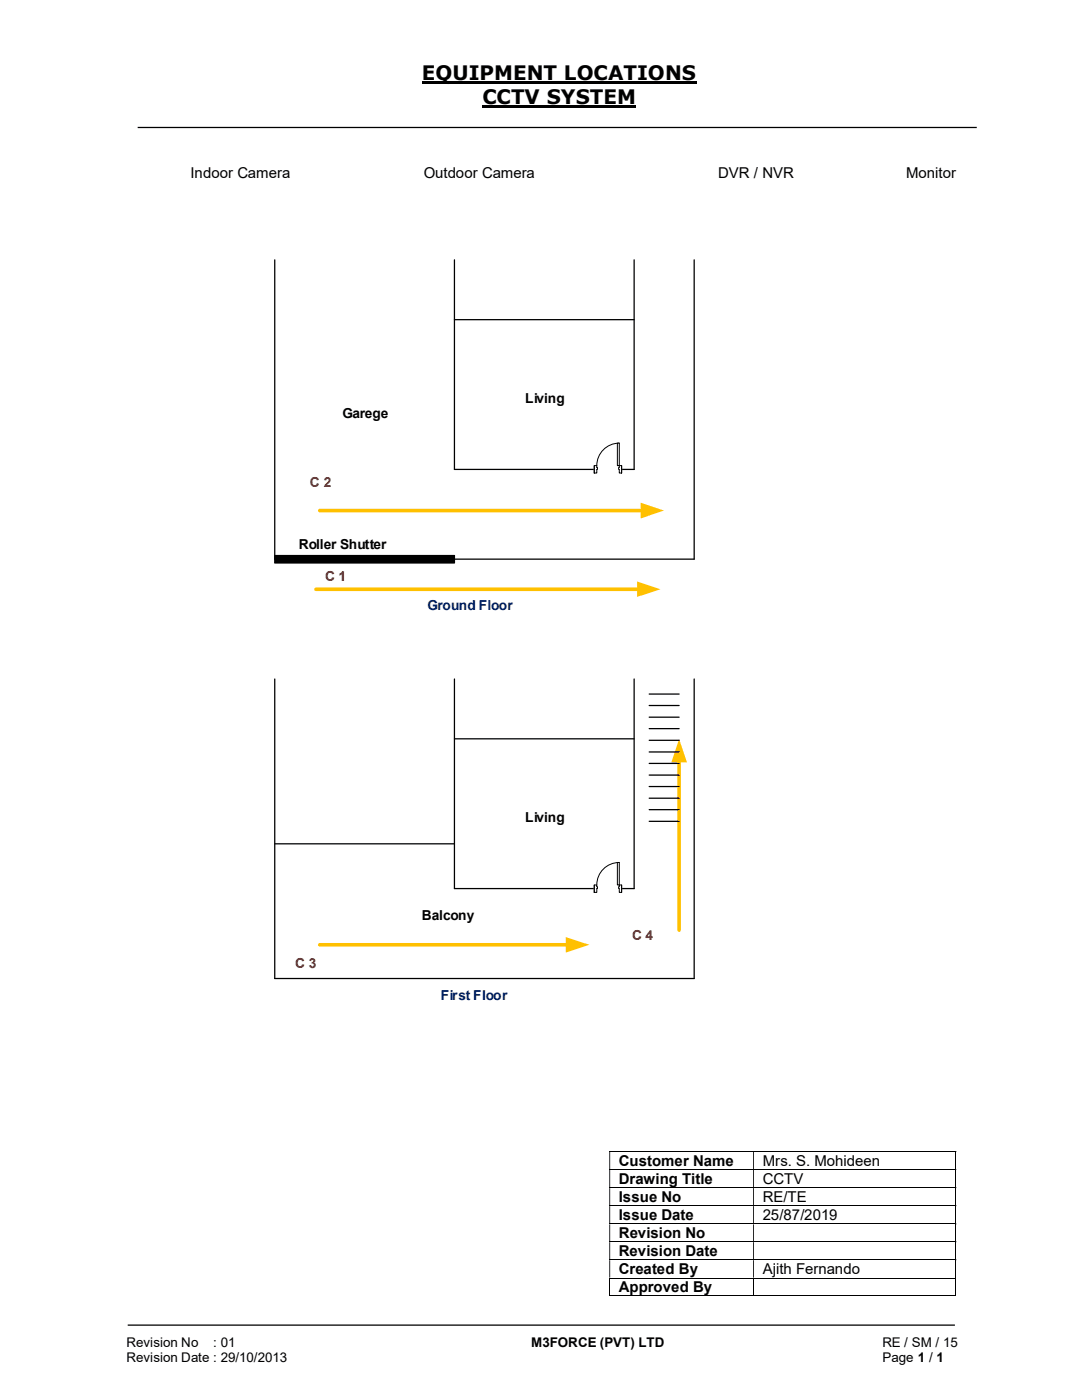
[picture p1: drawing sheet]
<svg xmlns="http://www.w3.org/2000/svg" width="216mm" height="279mm" viewBox="0 0 216 279" stroke-linecap="round" stroke-linejoin="round" font-family="sans-serif">
<path d="M84.2 16.5h54.8M96.3 21.3h30.7" fill="none" stroke="#000" stroke-width=".42"/>
<path d="M27.5 25.4h167.4M54.8 51.9v59.7h83.7v-59.7M126.5 51.9v41.8h-35.8M90.7 63.8h35.8M54.8 110.9h35.9v1.5h-35.9zM54.8 168.4h35.9M25.5 264.5h165" fill="none" stroke="#000" stroke-width=".25"/>
<g fill="none" stroke="#000" stroke-width=".2">
<path d="M121.6 229.8h69.1M121.6 233.4h69.1M121.6 237h69.1M190.8 229.9v3.4M190.8 233.5v3.4M190.8 237.1v3.4M121.6 240.6h69.1M121.6 244.3h69.1M121.6 247.8h69.1M121.6 251.4h69.1M121.6 255.1h69.1M121.6 258.6h28.7"/>
<path d="M121.7 255.1v3.6M150.4 255.1v3.6M150.5 258.6h40.2M190.8 240.7v3.5M190.8 244.3v3.4M190.8 247.9v3.4M190.8 251.5v3.5M190.8 255.1v3.6"/>
</g>
<g fill="#000">
<path d="M54.8 110.9h35.9v1.5h-35.9z" fill-rule="evenodd"/>
<path d="M190.7 229.7h.1v.2h-.1zM121.6 229.9h.2v3.4h-.2zM150.3 229.9h.2v3.4h-.2z" fill-rule="evenodd"/>
<path d="M190.7 233.3h.1v.2h-.1zM121.6 233.5h.2v3.4h-.2zM150.3 233.5h.2v3.4h-.2z" fill-rule="evenodd"/>
<path d="M190.7 236.9h.1v.2h-.1zM121.6 237.1h.2v3.4h-.2zM150.3 237.1h.2v3.4h-.2z" fill-rule="evenodd"/>
<path d="M190.7 240.5h.1v.2h-.1zM121.6 240.7h.2v3.5h-.2zM150.3 240.7h.2v3.5h-.2z" fill-rule="evenodd"/>
<path d="M190.7 244.2h.1v.1h-.1zM121.6 244.3h.2v3.4h-.2zM150.3 244.3h.2v3.4h-.2z" fill-rule="evenodd"/>
<path d="M190.7 247.7h.1v.2h-.1zM121.6 247.9h.2v3.4h-.2zM150.3 247.9h.2v3.4h-.2z" fill-rule="evenodd"/>
<path d="M190.7 251.3h.1v.2h-.1zM121.6 251.5h.2v3.5h-.2zM150.3 251.5h.2v3.5h-.2z" fill-rule="evenodd"/>
</g>
<path d="M190.7 255h.1v.1h-.1zM190.7 258.6h.1v.1h-.1z" fill="#000"/>
<path d="M118.6 92.9h5.4v1.6h-5.4z" fill="#fff"/>
<path d="M118.6 92.9h5.4v1.6h-5.4z" fill="none" stroke="#fff" stroke-width=".2"/>
<path d="M123.6 92.9v1.5h.4v-1.5zM118.6 92.9h.5v1.5h-.5z" fill-rule="evenodd" fill="#fff"/>
<path d="M119.1 93.3v-.4h-.5v1.5h.5v-.7M123.6 93.3v-.4h.4v1.5h-.4v-.7" fill="none" stroke="#000" stroke-width=".2"/>
<path d="M123.4 93.3v.4h.2v-.4zM119.1 93.3h.1v.4h-.1z" fill-rule="evenodd" fill="#fff"/>
<path d="M118.6 92.9v1.5M119.1 93.3h.1v.4h-.1M123.6 93.3h-.2v.4h.2M123.6 88.4a4.5 4.5 0 0 0-4.5 4.5M124 92.9v1.5" fill="none" stroke="#000" stroke-width=".2"/>
<path d="M123.2 88.4h.4v4.5h-.4z" fill-rule="evenodd" fill="#fff"/>
<path d="M123.2 88.4h.4v4.5h-.4z" fill="none" stroke="#000" stroke-width=".2"/>
<path d="M90.7 51.9v41.8M54.8 135.5v59.8h83.7v-59.8M90.7 135.5v41.8h35.8v-41.8M90.7 147.4h35.8" fill="none" stroke="#000" stroke-width=".25"/>
<path d="M118.6 176.5h5.4v1.6h-5.4z" fill="#fff"/>
<path d="M118.6 176.5h5.4v1.6h-5.4z" fill="none" stroke="#fff" stroke-width=".2"/>
<path d="M123.6 176.6v1.5h.4v-1.5zM118.6 176.6h.5v1.5h-.5z" fill-rule="evenodd" fill="#fff"/>
<path d="M119.1 177v-.4h-.5v1.5h.5v-.8M123.6 177v-.4h.4v1.5h-.4v-.8" fill="none" stroke="#000" stroke-width=".2"/>
<path d="M123.4 177v.3h.2v-.3zM119.1 177h.1v.3h-.1z" fill-rule="evenodd" fill="#fff"/>
<path d="M118.6 176.6v1.5M119.1 177h.1v.3h-.1M123.6 177h-.2v.3h.2M123.6 172.1a4.5 4.5 0 0 0-4.5 4.5M124 176.6v1.5" fill="none" stroke="#000" stroke-width=".2"/>
<path d="M123.2 172.1h.4v4.5h-.4z" fill-rule="evenodd" fill="#fff"/>
<path d="M123.2 172.1h.4v4.5h-.4z" fill="none" stroke="#000" stroke-width=".2"/>
<path d="M63 117.6h64.5" fill="none" stroke="#ffc000" stroke-width=".72"/>
<path d="M127.1 116l4.7 1.6-4.7 1.5z" fill="#ffc000"/>
<path d="M63.8 101.9h64.5" fill="none" stroke="#ffc000" stroke-width=".72"/>
<path d="M127.8 100.3l4.7 1.6-4.7 1.6z" fill="#ffc000"/>
<path d="M135.5 151.8v33.8" fill="none" stroke="#ffc000" stroke-width=".72"/>
<path d="M135.5 147.5l1.6 4.6h-3.2z" fill="#ffc000"/>
<path d="M63.8 188.6h49.5" fill="none" stroke="#ffc000" stroke-width=".72"/>
<path d="M112.9 187l4.7 1.6-4.7 1.5z" fill="#ffc000"/>
<path d="M129.5 138.5h6M129.5 147.7h6M129.5 150.1h6M129.5 143.1h6M129.5 145.4h6M129.5 140.8h6M129.5 157h6M129.5 159.3h6M129.5 152.4h6M129.5 154.7h6M129.5 161.6h6M129.5 163.9h6" fill="none" stroke="#000" stroke-width=".25"/>
<g font-size="4">
<text x="84.2" y="16">EQUIPMENT LOCATIONS</text>
<text x="96.3" y="20.8">CCTV SYSTEM</text>
</g>
<g font-size="3">
<text x="38" y="35.5">Indoor Camera</text>
<text x="84.5" y="35.5">Outdoor Camera</text>
<text x="143.3" y="35.5">DVR / NVR</text>
<text x="180.8" y="35.5">Monitor</text>
<text x="123.5" y="232.7">Customer Name</text>
<text x="152.2" y="232.7">Mrs. S. Mohideen</text>
<text x="123.5" y="236.3">Drawing Title</text>
<text x="123.5" y="239.9">Issue No</text>
<text x="152.2" y="236.3">CCTV</text>
<text x="152.2" y="239.9">RE/TE</text>
<text x="123.5" y="243.5">Issue Date</text>
<text x="152.2" y="243.5">25/87/2019</text>
<text x="123.5" y="247.1">Revision No</text>
<text x="123.5" y="250.7">Revision Date</text>
<text x="123.5" y="254.3">Created By</text>
<text x="123.5" y="257.9">Approved By</text>
<text x="152.2" y="254.3">Ajith Fernando</text>
</g>
<g font-size="2.7">
<text x="68.3" y="83.4">Garege</text>
<text x="104.8" y="80.4">Living</text>
<text x="59.6" y="109.6">Roller Shutter</text>
<text x="104.8" y="164.1">Living</text>
<text x="84.2" y="183.5">Balcony</text>
<text x="25.2" y="268.8">Revision No</text>
<text x="42.6" y="268.8">: 01</text>
<text x="106" y="268.8">M3FORCE (PVT) LTD</text>
<text x="176.1" y="268.8">RE / SM / 15</text>
<text x="25.2" y="271.8">Revision Date : 29/10/2013</text>
<text x="176.1" y="271.8">Page 1 / 1</text>
</g>
<g font-size="2.7" fill="#c00000">
<text x="61.8" y="97.2">C 2</text>
<text x="64.9" y="115.9">C 1</text>
<text x="126.1" y="187.6">C 4</text>
<text x="58.9" y="193.3">C 3</text>
</g>
<g font-size="2.7" fill="#002060">
<text x="85.3" y="121.8">Ground Floor</text>
<text x="88" y="199.6">First Floor</text>
</g>
</svg>
